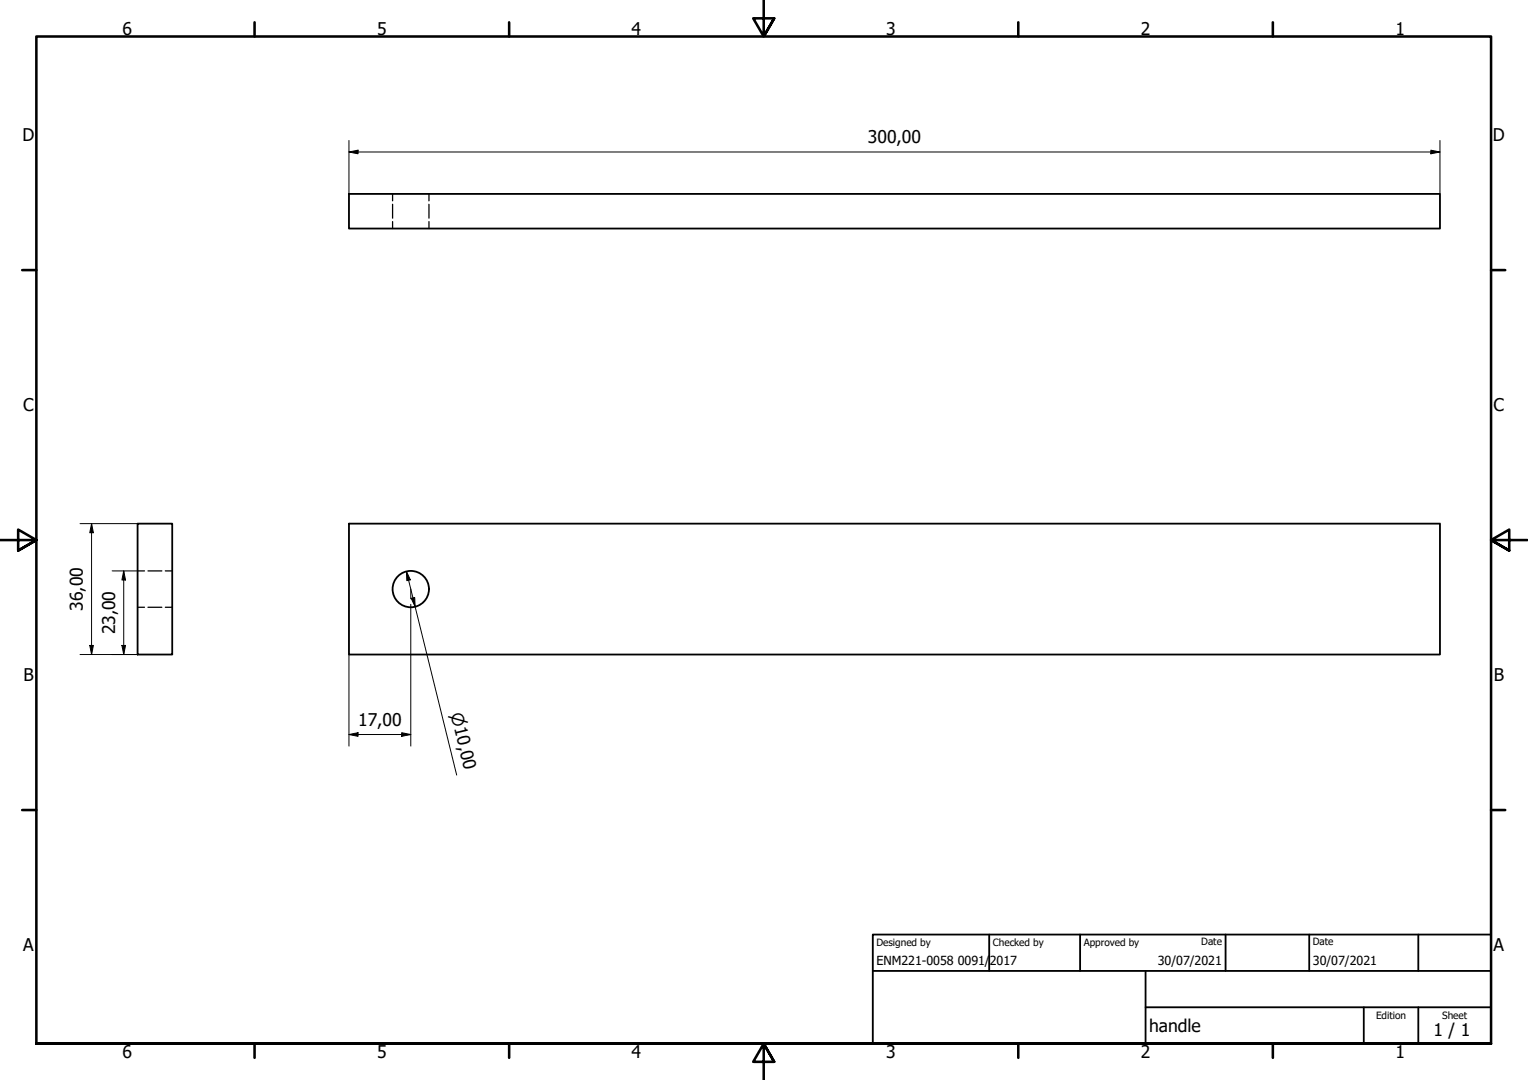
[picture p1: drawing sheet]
<svg xmlns="http://www.w3.org/2000/svg" width="420mm" height="297mm" viewBox="0 0 420 297" stroke-linecap="round" stroke-linejoin="round" font-family="sans-serif">
<!-- layer: Visible (ISO) -->
<g fill="none" stroke="#000" stroke-width=".5">
<path d="M96 53.3h300v9.6h-300zM37.8 144h9.6v36h-9.6zM96 144h300v36h-300z"/>
<circle cx="113" cy="162" r="5"/>
</g>
<!-- layer: Hidden (ISO) -->
<path d="M108 53.3v1.9M108 56.2v3.8M118 53.3v1.9M118 56.2v3.8M108 61v1.9M118 61v1.9M37.8 157h1.9M40.7 157h3.8M45.5 157h1.9M37.8 167h1.9M40.7 167h3.8M45.5 167h1.9" fill="none" stroke="#000" stroke-width=".35"/>
<!-- layer: Border (ISO) -->
<g fill="none" stroke="#000" stroke-width=".7">
<path d="M70 6.1v3.9M140 6.1v3.9M210 0v10l-2.9-5h5.8l-2.9 5 2.9-5M280 6.1v3.9M350 6.1v3.9M6.1 74.3h3.9M410 74.3h3.9M0 148.5h10l-5-2.8v5.7l5-2.9-5 2.9M420 148.5h-10l5-2.8v5.7l-5-2.9 5 2.9M6.1 222.8h3.9M410 222.8h3.9M10 287v-277h400v277h-400h400"/>
<path d="M70 287v3.9M140 287v3.9M212.9 292l-2.9-5 2.9 5h-5.8l2.9-5v10M280 287v3.9M350 287v3.9"/>
</g>
<!-- layer: Title (ISO) -->
<path d="M240 257h170v30h-170zM272 257v10M297 257v10M337 257v10M360 257v10M390 257v10M240 267h170M315 277h95M315 267v20M375 277v10M390 277v10" fill="none" stroke="#000" stroke-width=".5"/>
<!-- layer: Dimension (ISO) -->
<g fill="none" stroke="#000" stroke-width=".27">
<path d="M96 38.6v14.7M396 38.6v14.7M96 41.8l2.5-.5v1zM96 41.8h300M393.5 41.3l2.5 .5-2.5 .5zM22 144h15.8M25.2 144l.5 2.5h-1zM25.2 144v36M30.8 157h7M34 157l.5 2.5h-1zM34 157v23M111.8 157.2l1 2.3-.9 .2z"/>
<path d="M111.8 157.2l13.8 56M24.7 177.5h1l-.5 2.5zM33.5 177.5h1l-.5 2.5zM113 162v2.7M113 166.2v39M113.1 164.6l.9-.3 .2 2.6zM22 180h15.8M96 180v25.2M96 202l2.5-.5v1zM96 202h17M110.5 201.5l2.5 .5-2.5 .5z"/>
</g>
<g fill="#000">
<path d="M96 41.8l2.5-.5v1z" fill-rule="evenodd"/>
<path d="M393.5 41.3l2.5 .5-2.5 .5z" fill-rule="evenodd"/>
<path d="M25.2 144l.5 2.5h-1z" fill-rule="evenodd"/>
<path d="M34 157l.5 2.5h-1z" fill-rule="evenodd"/>
<path d="M111.8 157.2l1 2.3-.9 .2z" fill-rule="evenodd"/>
<path d="M24.7 177.5h1l-.5 2.5z" fill-rule="evenodd"/>
<path d="M33.5 177.5h1l-.5 2.5z" fill-rule="evenodd"/>
<path d="M113.1 164.6l.9-.3 .2 2.6z" fill-rule="evenodd"/>
<path d="M96 202l2.5-.5v1z" fill-rule="evenodd"/>
<path d="M110.5 201.5l2.5 .5-2.5 .5z" fill-rule="evenodd"/>
</g>
<g font-size="4.8">
<text x="33.7" y="9.6">6</text>
<text x="103.7" y="9.6">5</text>
<text x="173.7" y="9.6">4</text>
<text x="243.7" y="9.6">3</text>
<text x="313.7" y="9.6">2</text>
<text x="383.7" y="9.6">1</text>
<text x="6.2" y="38.9">D</text>
<text x="238.7" y="39.4">300,00</text>
<text x="410.5" y="38.9">D</text>
<text x="6.4" y="113.2">C</text>
<text x="410.7" y="113.2">C</text>
<text x="22.8" y="168" transform="rotate(-90 22.8 168)">36,00</text>
<text x="31.6" y="174.5" transform="rotate(-90 31.6 174.5)">23,00</text>
<text x="6.4" y="187.4">B</text>
<text x="410.7" y="187.4">B</text>
<text x="98.5" y="199.6">17,00</text>
<text x="6.4" y="261.7">A</text>
<text x="410.7" y="261.7">A</text>
<text x="316" y="283.8">handle</text>
<text x="394.2" y="285">1 / 1</text>
<text x="33.7" y="290.9">6</text>
<text x="103.7" y="290.9">5</text>
<text x="173.7" y="290.9">4</text>
<text x="243.7" y="290.9">3</text>
<text x="313.7" y="290.9">2</text>
<text x="383.7" y="290.9">1</text>
</g>
<text font-size="4.6" x="123.9" y="196.4" transform="rotate(76 123.9 196.4)">⌀10,00</text>
<g font-size="3.4">
<text x="241" y="265.5">ENM221-0058</text>
<text x="263.3" y="265.5">0091/</text>
<text x="272.2" y="265.5">2017</text>
<text x="318.4" y="265.5">30/07/2021</text>
<text x="361" y="265.5">30/07/2021</text>
</g>
<g font-size="2.8">
<text x="241" y="260.1">Designed by</text>
<text x="273" y="260.1">Checked by</text>
<text x="298" y="260.1">Approved by</text>
<text x="330.3" y="260">Date</text>
<text x="361" y="260">Date</text>
<text x="378.4" y="280.1">Edition</text>
<text x="396.6" y="280.1">Sheet</text>
</g>
</svg>
